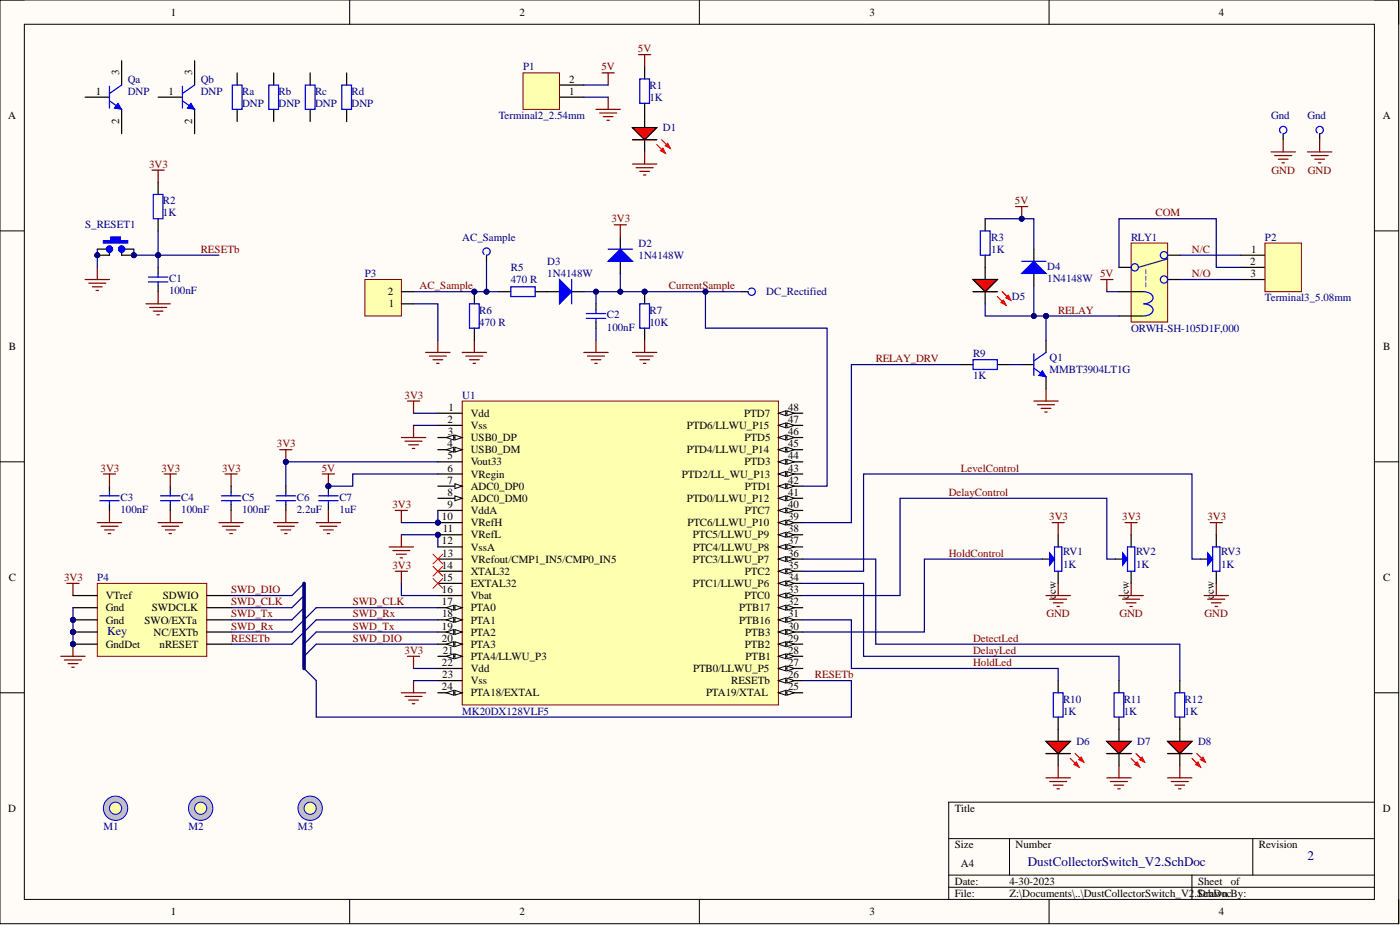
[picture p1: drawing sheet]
# Altium project DustCollectorSwitch_V2.PrjPcb
Version: 2
1 sheet, 49 parts. Net scope: global (net labels, ports and power ports of the same name join across sheets).
Board file: DustCollectorSwitch_V2.PcbDoc

## Sheet DustCollectorSwitch_V2.SchDoc
size A4

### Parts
AC_Sample  Vdd  [PCBPIN - 0.9mm]  (value not drawn)  (no BOM)
C1  100nF  [CCNP1608-0603_N]
C2  100nF  [CCNP1608-0603_N]
C3  100nF  [CCNP1608-0603]
C4  100nF  [CCNP1608-0603]
C5  100nF  [CCNP1608-0603]
C6  2.2uF  [CCNP1608-0603]
C7  1uF  [CCNP1608-0603]
D1  LED Red  [LED1608-0603-RED]  (value not drawn)
D2  1N4148W  [SOD-123]
D3  1N4148W  [SOD-123]
D4  1N4148W  [SOD-123]
D5  LED Red  [LED1608-0603-RED]  (value not drawn)
D6  LED Red  [LED1608-0603-RED]  (value not drawn)
D7  LED Red  [LED1608-0603-RED]  (value not drawn)
D8  LED Red  [LED1608-0603-RED]  (value not drawn)
DC_Rectified  Vdd  [PCBPIN - 0.9mm]  (value not drawn)  (no BOM)
Gnd1  Gnd  [PCBPIN - 0.9mm]  (no BOM)
Gnd?  Gnd  [PCBPIN - 0.9mm]  (no BOM)
M1  Mounting hole  [3mm hole]  (value not drawn)  (no BOM)
M2  Mounting hole  [3mm hole]  (value not drawn)  (no BOM)
M3  Mounting hole  [3mm hole]  (value not drawn)  (no BOM)
P1  Terminal2_2.54mm  [TYCO-282834-2]
P2  Terminal3_5.08mm  [MOLEX-39544-3003]
P3  Header, 2-Pin, Right Angle  [HDR1X2H]  (value not drawn)
P4  SWD Connector 2x5-Pin  [SWD-2x5-Jig-Pads]  (value not drawn)  (no BOM)
Q1  MMBT3904LT1G  [SOT23_N]
Qa  DNP  [SOT23_M]  (no BOM)
Qb  DNP  [SOT23_M]  (no BOM)
R1  1K  [CR1608-0603_N]
R2  1K  [CR1608-0603_N]
R3  1K  [CR1608-0603_N]
R5  470 R  [CR1608-0603_N]
R6  470 R  [CR1608-0603_N]
R7  10K  [CR1608-0603_N]
R9  1K  [CR1608-0603_N]
R10  1K  [CR1608-0603_N]
R11  1K  [CR1608-0603_N]
R12  1K  [CR1608-0603_N]
Ra  DNP  [CR1608-0603_N]  (no BOM)
Rb  DNP  [CR1608-0603_N]  (no BOM)
Rc  DNP  [CR1608-0603_N]  (no BOM)
Rd  DNP  [CR1608-0603_N]  (no BOM)
RLY1  ORWH-SH-105D1F,000  [Relay - ORWH-SH]
RV1  1K  [RV_PCB5]
RV2  1K  [RV_PCB5]
RV3  1K  [RV_PCB5]
S_RESET1  SMD-SW-4_5.1x5.1x3.5_M  [SMD-SW-4_5.1x5.1x3.5_M]  (value not drawn)
U1  MK20DX128VLF5  [TSQFP50P900X900-48N]

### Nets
3V3: C3.2 C4.2 C5.2 C6.2 D2.K P4.1(VTref) R2.2 RV1.cw RV2.cw RV3.cw U1.1(Vdd) U1.5(Vout33) U1.9(VddA) U1.10(VRefH) U1.16(Vbat) U1.22(Vdd)
5V: C7.2 D4.K P1.2 R1.2 R3.2 RLY1.C1 U1.6(VRegin)
GND: C1.2 C2.2 C3.1 C4.1 C5.1 C6.1 C7.1 D1.K D6.K D7.K D8.K Gnd1.1(TP) Gnd?.1(TP) P1.1 P3.1 P4.0(Pins) P4.3(Gnd) P4.5(Gnd) P4.9(GndDet) Q1.2(E) R6.2 R7.2 RV1.ccw RV2.ccw RV3.ccw S_RESET1.1 S_RESET1.1b U1.2(Vss) U1.11(VRefL) U1.12(VssA) U1.23(Vss)
AC_Sample: AC_Sample.1(TP) P3.2 R5.2 R6.1
COM: P2.2 RLY1.COM
CurrentSample: C2.1 D2.A D3.K DC_Rectified.1(TP) R7.1 U1.42(PTD1)
DelayControl: RV2.w U1.33(PTC0)
DelayLed: R11.2 U1.34(PTC1/LLWU_P6)
DetectLed: R12.2 U1.36(PTC3/LLWU_P7)
HoldControl: RV1.w U1.30(PTB3)
HoldLed: R10.2 U1.31(PTB16)
LevelControl: RV3.w U1.35(PTC2)
N/C: P2.1 RLY1.NC
N/O: P2.3 RLY1.NO
RELAY: D4.A D5.K Q1.3(C) RLY1.C2
RELAY_DRV: R9.1 U1.39(PTC6/LLWU_P10)
RESETb: C1.1 P4.10(nRESET) R2.1 S_RESET1.2 S_RESET1.2b U1.26(RESETb)
SWD_CLK: P4.4(SWDCLK) U1.17(PTA0)
SWD_DIO: P4.2(SDWIO) U1.20(PTA3)
SWD_Rx: P4.8(NC/EXTb) U1.18(PTA1)
SWD_Tx: P4.6(SWO/EXTa) U1.19(PTA2)
NetD1_A: D1.A R1.1
NetD3_A: D3.A R5.1
NetD5_A: D5.A R3.1
NetD6_A: D6.A R10.1
NetD7_A: D7.A R11.1
NetD8_A: D8.A R12.1
NetQ1_1: Q1.1(B) R9.2

Not connected (* = marked no-connect by the designer): Qa 1(B) 2(E) 3(C); Qb 1(B) 2(E) 3(C); Ra 1 2; Rb 1 2; Rc 1 2; Rd 1 2; U1 3(USB0_DP) 4(USB0_DM) 7(ADC0_DP0) 8(ADC0_DM0) 13(VRefout/CMP1_IN5/CMP0_IN5)* 14(XTAL32)* 15(EXTAL32)* 21(PTA4/LLWU_P3) 24(PTA18/EXTAL) 25(PTA19/XTAL) 27(PTB0/LLWU_P5) 28(PTB1) 29(PTB2) 32(PTB17) 37(PTC4/LLWU_P8) 38(PTC5/LLWU_P9) 40(PTC7) 41(PTD0/LLWU_P12) 43(PTD2/LL_WU_P13) 44(PTD3) 45(PTD4/LLWU_P14) 46(PTD5) 47(PTD6/LLWU_P15) 48(PTD7)
